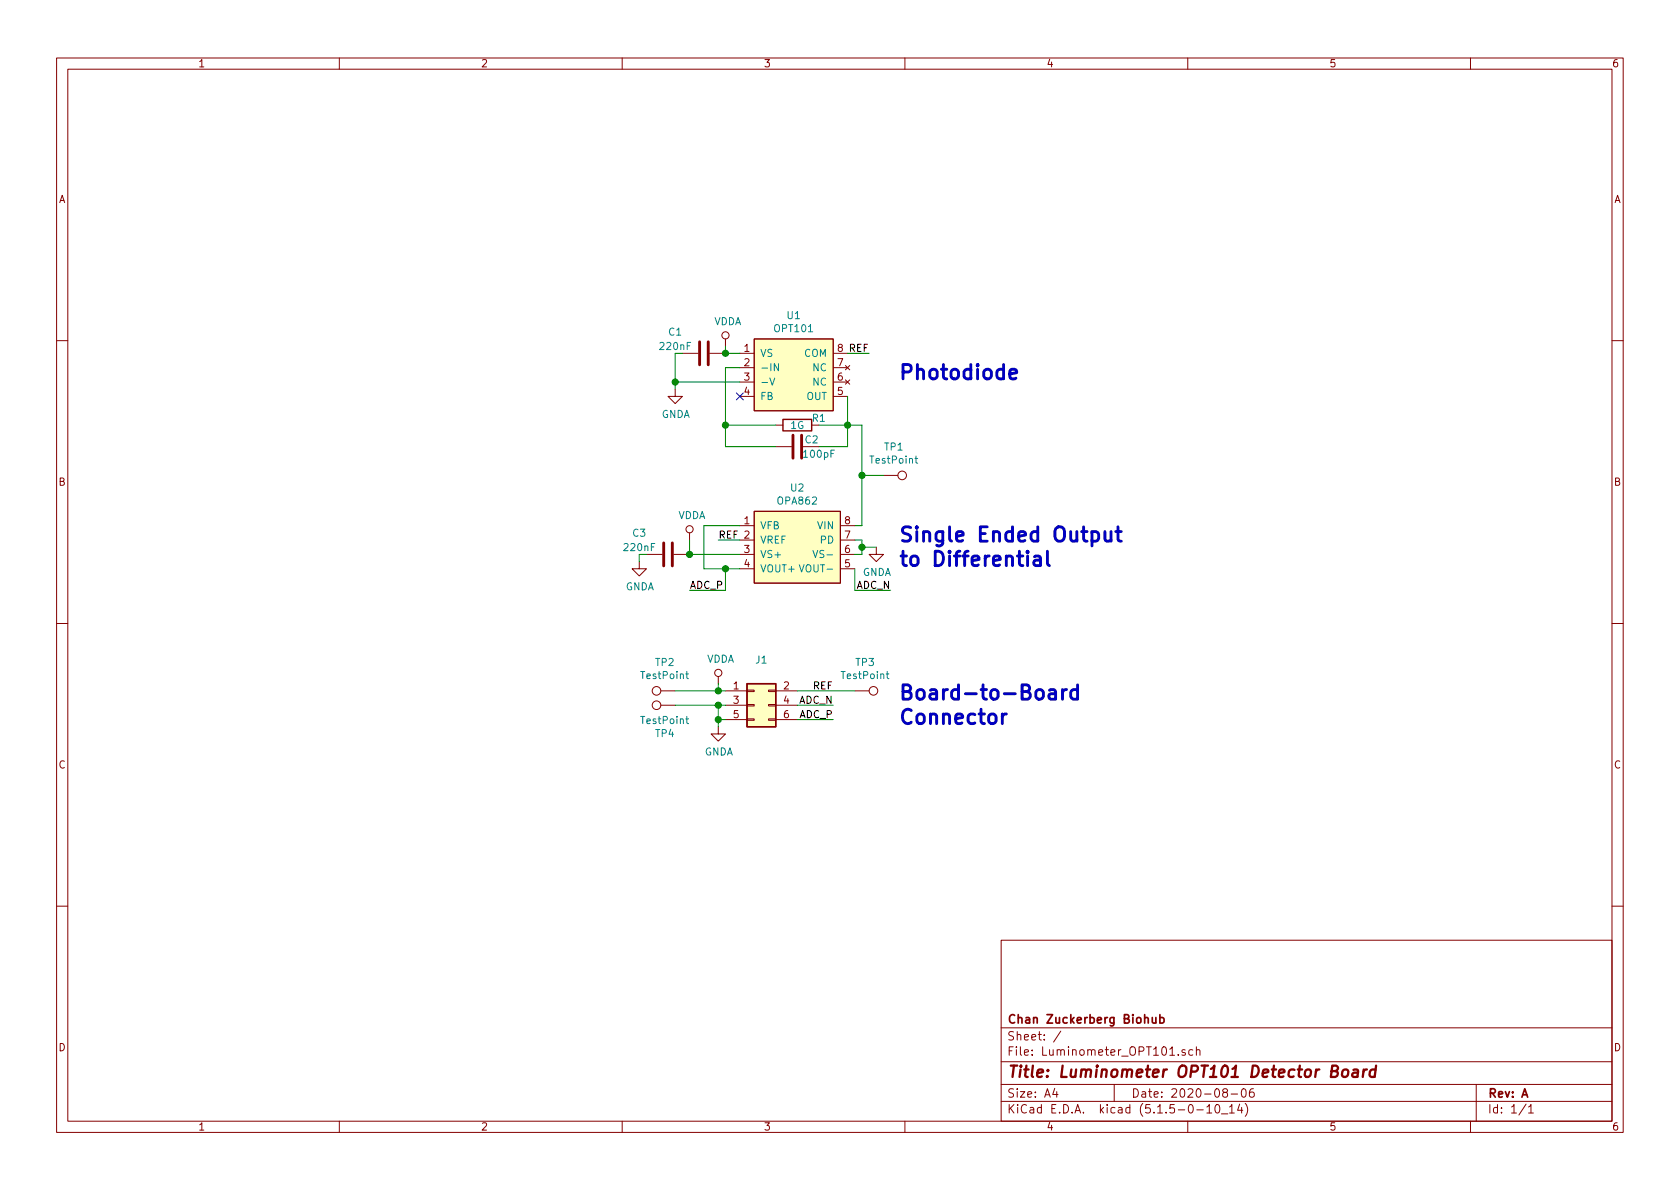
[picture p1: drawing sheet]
<svg xmlns="http://www.w3.org/2000/svg" width="297mm" height="210mm" viewBox="0 0 297 210" stroke-linecap="round" stroke-linejoin="round" font-family="sans-serif">
<g fill="none" stroke="#840000" stroke-width=".18">
<path d="M10 10.3h277v189.9h-277zM12 12.2h273v186.1h-273zM60 10.3v1.9M110 10.3v1.9M160 10.3v1.9M210 10.3v1.9M260 10.3v1.9M128.3 59.9v1.3M133.3 59.9h14v12.7h-14zM10 60.2h2M119.4 68.8v1.3h1.2l-1.2 1.3-1.3-1.3h1.3M120.6 62.5h2.8"/>
<path d="M125.5 62.5h2.8M130.8 62.5h2.5M130.8 65h2.5M130.8 67.6h2.5M130.8 70.1h2.5M137.2 79h2.8M137.2 75.2h1.2M147.3 62.5h2.6M147.3 65h2.6M147.3 67.6h2.6M147.3 70.1h2.6M149.5 67.2l.7 .7"/>
<path d="M149.5 64.6l.7 .8M150.2 67.2l-.7 .7M150.2 64.6l-.7 .8M285 60.2h2M113 99.3v1.3h1.3l-1.3 1.2-1.2-1.2h1.2M114.3 98h2.8M119.1 98h2.8M121.9 94.2v1.3M130.8 98h2.5M130.8 93h2.5M130.8 95.5h2.5M133.3 90.4h15.3v12.7h-15.3z"/>
<path d="M148.6 98h2.5M148.6 93h2.5M148.6 95.5h2.5M154.9 96.8v1.2h1.3l-1.3 1.3-1.2-1.3h1.2M156.2 84.1h2.5M10 110.3h2M127 119.6v1.3M130.8 100.6h2.5M148.6 100.6h2.5M285 110.3h2M116.8 122.2h2.6M116.8 124.7h2.6"/>
<path d="M127 128.5v1.3h1.3l-1.3 1.3-1.3-1.3h1.3M128.3 122.2h3.8M128.3 124.7h3.8M128.3 127.2h3.8M132.1 127.1h1.2v.3h-1.2zM132.1 122h1.2v.3h-1.2zM132.1 124.6h1.2v.2h-1.2zM135.9 127.1h1.3v.3h-1.3zM135.9 122h1.3v.3h-1.3zM135.9 124.6h1.3v.2h-1.3zM137.2 122.2h3.8M137.2 124.7h3.8"/>
<path d="M137.2 127.2h3.8M151.1 122.2h2.6M10 160.2h2M177 166.3h108v32h-108zM285 160.2h2M60 198.3v1.9M110 198.3v1.9M160 198.3v1.9M177 194.8h108M177 191.8h108M177 187.8h108M177 181.8h108"/>
<path d="M186.5 192.5l-.4 1h1M186.8 193v1M187.6 182.3l-1.3 2M197 191.8v3M208.3 186.5v.1M209.5 185.7l-.3-.1-.2 .2v.2l.5 .2v.3h-.5M210 198.3v1.9M210.9 185.7l-.4-.1-.3 .3 .1 .6h.6M211.5 185.7l.3-.1 .3 .1 .1 .9M211.5 185.1v1.5M211.6 196.3h1.2M213.4 195.8l.4-.5v1.5"/>
<path d="M213.4 196.8h.8M215 195.4l.3-.1a.94 .94 0 0 1 0 1.5 .8 .8 0 0 1-.6-.6 .8 .8 0 0 1 .3-.8zM216 197h1.1M216.5 193.2l-.3-.3 .1-.2a.48 .48 0 0 1 .6-.1l.1 .2-.1 .3-.6 .1a.48 .48 0 0 0 0 .7l.2 .1 .5-.1v-.4l-.2-.3M217.4 195.8l.4-.5v1.5M217.4 196.8h.8M217.7 193.5h1.1M219.2 195.2l-.4 1.1h.9M219.5 195.8v1M219.6 192.7l.4-.2a.94 .94 0 0 1 0 1.5 .82 .82 0 0 1-.4-1.3zM220.2 195.1a1.71 1.71 0 0 1 0 2.3M221.6 192.5a.59 .59 0 0 0-.7 .7l.1 .7 .2 .1 .5-.1 .1-.5-.2-.2-.4-.1-.3 .3"/>
<path d="M260 198.3v1.9M261 191.8v6.5M269.8 195.2l-1.2 2M270.3 195.8l.4-.5v1.5M270.3 196.8h.8"/>
<circle cx="128.3" cy="59.3" r=".63"/>
<circle cx="121.9" cy="93.6" r=".63"/>
<circle cx="159.5" cy="84.1" r=".76"/>
<circle cx="127" cy="119" r=".63"/>
<circle cx="116.1" cy="122.2" r=".76"/>
<circle cx="116.1" cy="124.7" r=".76"/>
<circle cx="154.4" cy="122.2" r=".76"/>
</g>
<path d="M235.4 189.4l.9-.1a.46 .46 0 0 0 .3-.5 .46 .46 0 0 0-.4-.4h-.6l-.3 2h.8a.53 .53 0 0 0 .4-.5 .53 .53 0 0 0-.4-.5M237.5 189.3a.54 .54 0 0 1 .5-.2 .54 .54 0 0 1 .4 .4l-.1 .6a.56 .56 0 0 1-.5 .4 .56 .56 0 0 1-.5-.4zM239.3 189.2h.8l-.1 1.2M240.1 189.6l-.7 .1a.4 .4 0 0 0-.3 .3 .4 .4 0 0 0 .2 .4l.7-.1M241.1 189.1l-.2 1.3M241.7 189.1a.54 .54 0 0 0-.6 .4M243.2 189.2a.68 .68 0 0 0-1 .3l-.1 .6 .2 .2 .2 .1 .6-.1M243.3 188.4l-.2 2" fill="none" stroke="#840000" stroke-width=".41"/>
<path d="M203.7 179.9v.8a.37 .37 0 0 0 .7 .1M204.4 179.9v1M205.1 179.4v1.5M205.1 180l.4-.1 .3 .3-.1 .6-.2 .1-.4-.1" fill="none" stroke="#840000" stroke-width=".3"/>
<g fill="#ffffc2" stroke="#ffffc2" stroke-width=".18">
<path d="M132.1 120.9h5.1v7.6h-5.1z"/>
<path d="M133.3 59.9h14v12.7h-14z"/>
<path d="M133.3 90.4h15.3v12.7h-15.3z"/>
</g>
<path d="M138.4 74.2h5.1v2h-5.1zM132.1 120.9h5.1v7.6h-5.1z" fill="none" stroke="#840000" stroke-width=".25"/>
<path d="M123.7 60.4v4.1M125.2 60.4v4.1M140.2 77v4M141.7 77v4M117.3 96v4.1M118.9 96v4.1" fill="none" stroke="#840000" stroke-width=".51"/>
<g fill="none" stroke="#008484" stroke-width=".18">
<path d="M134.7 67.6h1M136.1 66.8l.5 1.3 .4-1.3M137.6 64.3v1.3l-.7-1.3v1.3M141.3 99.9l.4 1.2 .5-1.2M143.7 97.3l.5 1.3 .4-1.3M161.8 81.1h.5M162 80.6v1.1l.3 .2M121.3 119.2h.4M121.4 118.7v1.1l.3 .2M156.7 119.2h.5M156.9 118.7v1.1l.3 .2M121.3 127.1h.4"/>
<path d="M121.4 126.7v1.1l.3 .2"/>
</g>
<g fill="none" stroke="#008400" stroke-width=".18">
<path d="M119.4 67.6h11.4M119.4 62.5v6.3M128.3 75.2h8.9M128.3 61.2v1.3h2.5M130.8 65h-2.5v14h8.9M144.8 75.2h7.6v17.8h-1.3M149.9 70.1v8.9h-5.1M149.9 62.5h3.8M113 98v1.3M121.9 95.5v2.5h8.9M127 95.5h3.8M130.8 93h-6.3v7.6h6.3"/>
<path d="M151.1 95.5h1.3v2.5h-1.3M152.4 96.8h2.5M152.4 84.1h3.8M128.3 100.6v3.8h-6.4M151.1 100.6v3.8h6.4M119.4 122.2h8.9M119.4 124.7h8.9M127 127.2h1.3M127 120.9v1.3M127 124.7v3.8M141 122.2h10.1M141 127.2h6.3"/>
<path d="M141 124.7h6.3"/>
</g>
<g fill="none" stroke="#0000c2" stroke-width=".51">
<path d="M178.5 66.1l1.3-.2-.2-.5-.7-.1-.4 .4v.9l.2 .3 .2 .1 .7-.1M182.9 98.4l.2-.1 .8 .1 .1 1.6M184 98.9l-.3 .2h-.6a.5 .5 0 0 0-.3 .4 .5 .5 0 0 0 .3 .5h.6l.3-.1M185.2 97.5v2.1l.3 .4M195.4 94v1.3l.1 .3a.66 .66 0 0 0 .9-.2M196.4 94v1.7M197.3 94h.9M197.7 93.2v2.1l.1 .3 .4 .1M177.9 126.3a.64 .64 0 0 0-.7 .4M185.5 122.1l.3-.2 .7 .2 .1 .2v1.3M186.6 122.5l-.2 .2h-.6a.5 .5 0 0 0-.4 .5 .5 .5 0 0 0 .4 .4h.6l.2-.1M187.9 121.9v1.7"/>
<path d="M188.6 121.9a.64 .64 0 0 0-.7 .5M190.5 122.1l-.7-.2-.5 .5v.8l.3 .3 .2 .1 .7-.1M190.5 121.1v2.5"/>
</g>
<g fill="#008400" stroke="#008400" stroke-width=".25">
<circle cx="119.4" cy="67.6" r=".51"/>
<circle cx="128.3" cy="62.5" r=".51"/>
<circle cx="127" cy="127.2" r=".51"/>
<circle cx="127" cy="122.2" r=".51"/>
<circle cx="121.9" cy="98" r=".51"/>
<circle cx="127" cy="124.7" r=".51"/>
<circle cx="152.4" cy="96.8" r=".51"/>
<circle cx="152.4" cy="84.1" r=".51"/>
<circle cx="128.3" cy="100.6" r=".51"/>
<circle cx="149.9" cy="75.2" r=".51"/>
<circle cx="128.3" cy="75.2" r=".51"/>
</g>
<path d="M130.2 69.5l1.2 1.2M131.4 69.5l-1.2 1.2" fill="none" stroke="#000084" stroke-width=".18"/>
<g font-size="3.5" fill="#0000c2">
<text x="158.7" y="67.1">Photodiode</text>
<text x="158.7" y="95.8">Single Ended Output</text>
<text x="158.7" y="100.1">to Differential</text>
<text x="158.7" y="123.8">Board-to-Board</text>
<text x="158.7" y="128.1">Connector</text>
</g>
<text font-size="2.8" fill="#840000" x="178" y="190.5">Title: Luminometer OPT101 Detector Board</text>
<g font-size="2.1" fill="#840000">
<text x="178" y="184">Sheet: /</text>
<text x="178" y="181">Chan Zuckerberg Biohub</text>
<text x="178" y="186.7">File: Luminometer_OPT101.sch</text>
<text x="178" y="196.9">KiCad E.D.A. kicad (5.1.5-0-10_14)</text>
<text x="178" y="194.1">Size: A4</text>
<text x="200" y="194.1">Date: 2020-08-06</text>
<text x="263" y="194.1">Rev: A</text>
<text x="263" y="196.9">Id: 1/1</text>
</g>
<g font-size="1.8" fill="#840000">
<text x="35" y="11.9">1</text>
<text x="85" y="11.9">2</text>
<text x="135" y="11.9">3</text>
<text x="185" y="11.9">4</text>
<text x="235" y="11.9">5</text>
<text x="285" y="11.9">6</text>
<text x="10.4" y="35.9">A</text>
<text x="285.4" y="35.9">A</text>
<text x="131.6" y="62.2">1</text>
<text x="131.6" y="64.8">2</text>
<text x="148.1" y="64.8">7</text>
<text x="131.6" y="67.3">3</text>
<text x="131.6" y="69.8">4</text>
<text x="148.1" y="69.8">5</text>
<text x="148.1" y="67.3">6</text>
<text x="10.4" y="85.9">B</text>
<text x="285.4" y="85.9">B</text>
<text x="131.6" y="92.7">1</text>
<text x="149.4" y="95.2">7</text>
<text x="149.4" y="92.7">8</text>
<text x="131.6" y="97.8">3</text>
<text x="131.6" y="100.3">4</text>
<text x="149.4" y="100.3">5</text>
<text x="149.4" y="97.8">6</text>
<text x="129.7" y="121.9">1</text>
<text x="129.7" y="124.5">3</text>
<text x="138.6" y="121.9">2</text>
<text x="138.6" y="124.5">4</text>
<text x="129.7" y="127">5</text>
<text x="138.6" y="127">6</text>
<text x="10.4" y="135.9">C</text>
<text x="285.4" y="135.9">C</text>
<text x="10.4" y="185.9">D</text>
<text x="285.4" y="185.9">D</text>
<text x="35" y="199.9">1</text>
<text x="85" y="199.9">2</text>
<text x="135" y="199.9">3</text>
<text x="185" y="199.9">4</text>
<text x="235" y="199.9">5</text>
<text x="285" y="199.9">6</text>
</g>
<g font-size="1.8" fill="#008484">
<text x="118.3" y="59.4">C1</text>
<text x="126.2" y="57.5">VDDA</text>
<text x="137.1" y="58.7">OPT101</text>
<text x="139.2" y="56.4">U1</text>
<text x="134.4" y="63.1">VS</text>
<text x="134.4" y="65.7">-IN</text>
<text x="142.2" y="63.1">COM</text>
<text x="143.7" y="65.7">NC</text>
<text x="134.4" y="70.7">FB</text>
<text x="142.6" y="70.7">OUT</text>
<text x="143.7" y="68.2">NC</text>
<text x="116.9" y="73.9">GNDA</text>
<text x="139.8" y="75.9">1G</text>
<text x="143.7" y="74.6">R1</text>
<text x="142.2" y="80.9">100pF</text>
<text x="142.4" y="78.4">C2</text>
<text x="154" y="82">TestPoint</text>
<text x="156.4" y="79.7">TP1</text>
<text x="137.6" y="89.2">OPA862</text>
<text x="139.9" y="86.9">U2</text>
<text x="111.9" y="94.9">C3</text>
<text x="119.9" y="91.8">VDDA</text>
<text x="134.4" y="93.6">VFB</text>
<text x="144.6" y="93.6">VIN</text>
<text x="134.4" y="96.1">VREF</text>
<text x="134.4" y="98.7">VS+</text>
<text x="134.4" y="101.2">VOUT+</text>
<text x="142.1" y="101.2">VOUT-</text>
<text x="144.6" y="98.7">VS-</text>
<text x="145.1" y="96.1">PD</text>
<text x="152.5" y="101.8">GNDA</text>
<text x="110.6" y="104.4">GNDA</text>
<text x="115.9" y="117.8">TP2</text>
<text x="124.9" y="117.2">VDDA</text>
<text x="133.7" y="117.3">J1</text>
<text x="151.3" y="117.8">TP3</text>
<text x="113.5" y="120.1">TestPoint</text>
<text x="148.9" y="120.1">TestPoint</text>
<text x="113.5" y="128">TestPoint</text>
<text x="115.9" y="130.3">TP4</text>
<text x="124.5" y="133.6">GNDA</text>
</g>
<g font-size="1.8" fill="#008400">
<text x="116.8" y="61.9">220nF</text>
<text x="110.5" y="97.5">220nF</text>
</g>
<g font-size="1.8">
<text x="148.1" y="62.2">8 REF</text>
<text x="127" y="95.2">REF 2</text>
<text x="121.9" y="104.1">ADC_P</text>
<text x="151.4" y="104.1">ADC_N</text>
<text x="141.2" y="124.5">ADC_N</text>
<text x="143.8" y="121.9">REF</text>
<text x="141.3" y="127">ADC_P</text>
</g>
</svg>
